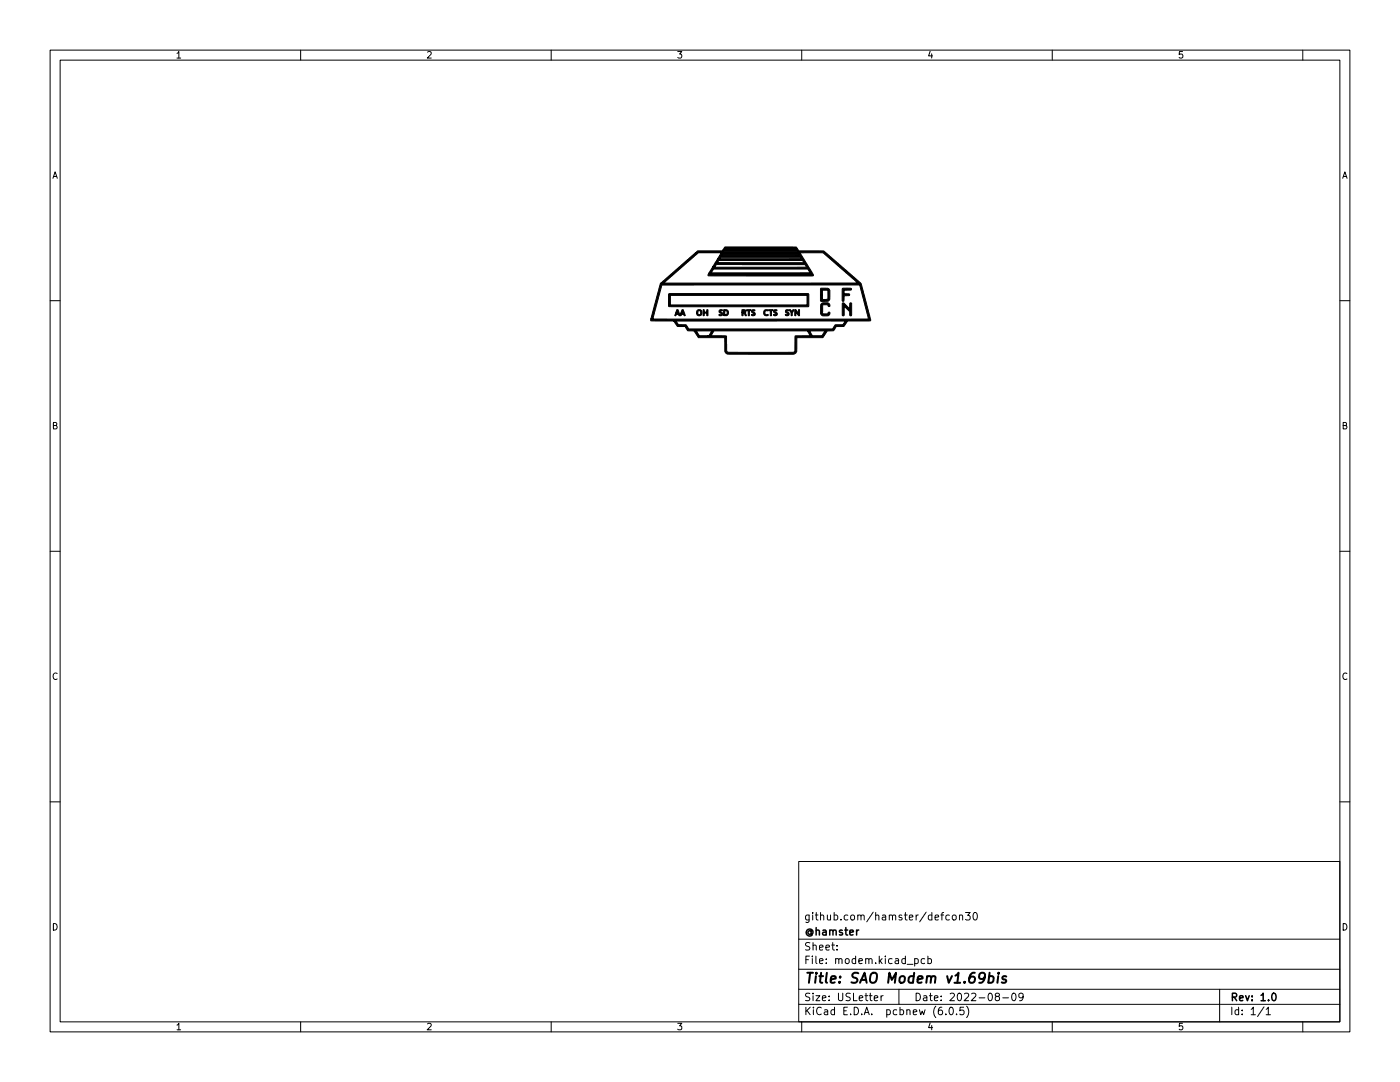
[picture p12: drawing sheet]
<svg xmlns="http://www.w3.org/2000/svg" width="279mm" height="216mm" viewBox="0 0 279 216" stroke-linecap="round" stroke-linejoin="round" font-family="sans-serif">
<g fill="none" stroke="#000" stroke-width=".2">
<path d="M10 10h259.4v195.9h-259.4zM12 12h255.4v191.9h-255.4zM60 10v2M110 10v2M160 10v2M210 10v2M260 10v2M10 60h2M267.4 60h2M10 110h2M267.4 110h2M10 160h2"/>
<path d="M267.4 160h2M159.4 171.9h108v32h-108zM159.4 197.4h108M159.4 193.4h108M159.4 187.4h108M167 189.4v.2M167 188.7v.1M174.5 199.2l.7-.2-.1-.3h-.4l-.2 .2v.7h.6M175.8 198.7v1M176.3 198.7l-.5 .3M179.4 197.4v3M182.5 191.4l.5-.1 .3 .3-.2 .6h-.6"/>
<path d="M182.5 191.3v1.5M184.5 191.4l-.4-.1-.3 .3 .2 .6h.5M185.2 191.4l.4-.1 .3 .3-.1 .6h-.6M185.2 190.8v1.5M189.5 182.6h-.5l-.2 .3 .1 .6h.6M190.2 182.6h.3l.3 .3v.4l-.3 .3-.3-.1-.2-.2zM191.5 182.7l.2-.1h.3l.1 1M191.5 182.6v1M192.7 182.1h.9l-.5 .5 .4 .2v.6l-.2 .2-.6-.2M194.4 182.2l.1-.1a.8 .8 0 0 1 .6 .7 .8 .8 0 0 1-.6 .8 1 1 0 0 1-.1-1.4zM198.9 198.8l-.3-.3 .1-.2 .2-.1h.4l.2 .3-.1 .2-.6 .2-.2 .2 .1 .4 .2 .2h.3l.3-.3v-.3l-.3-.3M200.1 199.1h1.2"/>
<path d="M202 198.3l.3-.1a.8 .8 0 0 1 .5 .7 .8 .8 0 0 1-.5 .8l-.3-.2-.1-.4zM204.2 198.8l-.3 .3h-.3l-.3-.3 .2-.6h.4l.2 .1a.99 .99 0 0 1-.3 1.4h-.3M243.4 197.4v6.5M60 203.9v2M110 203.9v2M159.4 200.4h108M160 203.9v2M188.8 202.3v.2M189.6 201h.2a.8 .8 0 0 1 .5 .7 .8 .8 0 0 1-.5 .8 1 1 0 0 1-.2-1.5zM190.9 202.3v.2M192.3 201h-.7l-.1 .7 .3-.2 .5 .1 .1 .2-.1 .5-.2 .2-.6-.2M192.9 200.8a1.72 1.72 0 0 1 0 2.2"/>
<path d="M210 203.9v2M252.3 200.9l-1.3 1.9M252.7 201.4l.4-.4v1.5M252.7 202.5h.8M260 203.9v2"/>
</g>
<path d="M254 198.2h.2a.8 .8 0 0 1 .5 .7 .8 .8 0 0 1-.5 .8 1 1 0 0 1-.2-1.5z" fill="none" stroke="#000" stroke-width=".3"/>
<path d="M197.4 194.9h.8l.1 .3-.1 .5a.66 .66 0 0 1-.9 .3M197.5 194.1l-.3 2M199.2 194.8l-.1 1.3M199.3 194.1v.2M200.8 194.9a.49 .49 0 0 0-.8 .3l.1 .1 .5 .1 .2 .3-.3 .4-.6-.1" fill="none" stroke="#000" stroke-width=".4"/>
<g fill="#000" stroke="#000" stroke-width=".2">
<path d="M163.8 57.6l.1-.1a1.75 1.75 0 0 1 1.7 .3v1.2a.81 .81 0 0 1-.1 .9 .81 .81 0 0 1-.9 .2l-.9-.1v-1.2h.4v.9h.3a.57 .57 0 0 0 .7 0 .57 .57 0 0 0 .1-.7l-.1-1.1h-1v.9h-.4zM168.1 57.5h1.4a.25 .25 0 0 1 .4 0 .25 .25 0 0 1 0 .4 .25 .25 0 0 1-.4 0h-1v.7h1l.1 .2-.1 .2h-1l-.1 1-.2 .1-.1-.1zM133.4 58.7l.1-.1h27.8l.1 .1v2.3l-.1 .2h-27.8l-.1-.4h27.7v-1.9h-27.3v1.9h-.4zM135.1 61.8h.2l.4 1.1 .2-.4h.5l-.2-.4-.1 .4h-.2l.2-.7h.3l.4 1.2h-.2l-.2-.3h-.4l-.1 .3h-.4a.35 .35 0 0 0-.3-.2 .35 .35 0 0 0-.3 .1l-.2 .1a.43 .43 0 0 1 .1-.5 .43 .43 0 0 1 .5 0l-.1-.4-.2 .4h-.2zM131.8 56.6l.1-.1h39.3l-6.9-6.1h-4.6l2.6 4.3-.1 .4-20.8-.1-.1-.1 .2-.5h20.2l-.5-.7h-18.8l-.5 .7h-.4l.7-1.1h18.8l-.3-.5h-17.7l-.4 .5h-.4l.6-.9h17.6l-.2-.4h-16.8l-.2 .4h-.4l.4-.8h16.7l-.1-.2h-16l-.1 .2h-.5l.4-.6h15.9l-.1-.2h-15.2l-.1 .2h-.5l.3-.6h-4.5l-6.9 6.1h-.6l7-6.1h20.3l-.1-.1-20.2 .1 .3-.3h5l.1-.2h14.6h-14.6l.4-.6h14.2l.5 .8h5l7.4 6.5 1.9 7v.4l-4.5 .1-.8 1-1.5 .1-.5 .8h-1.3l-.9 1.4h-5.2v2.7l-.3 .4-.3 .2h-13a.72 .72 0 0 1-.7-.6l-.1-2.7h-5.2l-.9-1.4h.5l.6 1h5.3l.1 2.3a.8 .8 0 0 0 .3 1h12.6a.53 .53 0 0 0 .7-.3l.2-3h2.9l-.6-1h.5l.5 1h1.9l.6-1h-22.1l-.6 1h-.6h.2l.5-1h-4.7l-.6-.8h-.7a.86 .86 0 0 1-1.2-.7l-.3-.4h.4l.5 .7h.2a1.68 1.68 0 0 1 1.4 .1l.5 .7h28.7l.5-.8h1.5l.5-.7h-34.2l-4.4-.1-.2-.1v-.3l43 .1a.24 .24 0 0 0 .3 0 .24 .24 0 0 0 .1-.3l-1.7-6.5h-39.5l-1.8 6.7h-.4zM139.2 61.9a.57 .57 0 0 1 .8 .1 .57 .57 0 0 1-.2 .8 .57 .57 0 0 1-.8-.2v-.2h.3a.34 .34 0 0 0 .4 .4 .34 .34 0 0 0 .1-.6 .3 .3 0 0 0-.4-.2 .3 .3 0 0 0-.1 .4h-.3zM140.3 61.8h.2l.1 .5h.4l.1-.5h.2v1.2h-.2l-.1-.5h-.4l-.1 .4-.2 .1zM143.6 61.9l.2-.1a.23 .23 0 0 1 .2-.1 .23 .23 0 0 1 .2 .3l-.5 .1a.47 .47 0 0 1 .5 .3 .47 .47 0 0 1-.1 .6l-.6-.1 .1-.2 .3 .1-.1-.3a.39 .39 0 0 1-.2-.6zM144.4 61.8a.64 .64 0 0 1 1 .6 .64 .64 0 0 1-1 .5v-.1a.48 .48 0 0 0 .7-.1 .48 .48 0 0 0-.2-.7h-.3v.8h-.2zM148.1 61.8a.46 .46 0 0 1 .6 0 .46 .46 0 0 1 .1 .7l.1 .5h-.1l-.4-.5-.1 .5-.2-.1a.4 .4 0 0 1 0-.5 .4 .4 0 0 1 .5-.1v-.2l-.3-.1v.3h-.2zM149 61.8h.9v.2h-.3v1h-.3v-1h-.3zM150 61.9a.32 .32 0 0 1 .4-.2 .32 .32 0 0 1 .2 .3h-.3v.2a.4 .4 0 0 1 .5 .3 .4 .4 0 0 1-.3 .5 .4 .4 0 0 1-.5-.2l.5-.1-.2-.2a.37 .37 0 0 1-.3-.6z"/>
<path d="M152.6 61.9l.5-.1 .2 .1v.1a.44 .44 0 0 0-.6 .4 .44 .44 0 0 0 .6 .4 .55 .55 0 0 1-.8 .1 .55 .55 0 0 1-.1-.8zM153.4 61.8h.9v.2h-.3v1h-.3v-1h-.3zM154.5 61.9l.1-.1a.23 .23 0 0 1 .3-.1 .23 .23 0 0 1 .2 .3l-.5 .1a.47 .47 0 0 1 .5 .3 .47 .47 0 0 1-.1 .6l-.7-.1 .1-.2 .4 .1-.1-.3a.39 .39 0 0 1-.2-.6zM156.8 61.9l.1-.1a.28 .28 0 0 1 .3-.1 .28 .28 0 0 1 .2 .3l-.4 .1a.57 .57 0 0 1 .4 .8l-.2 .1a.24 .24 0 0 1-.3 0 .24 .24 0 0 1-.1-.3 .24 .24 0 0 0 .3 .1 .24 .24 0 0 0 .1-.2l-.4-.3zM157.5 61.8h.3l.2 .4 .3-.4h.2l-.1 .1a1.05 1.05 0 0 0-.3 1h-.2a1.06 1.06 0 0 0-.3-1zM158.6 61.8h.2l.5 .8 .1-.8h.2v1.2h-.2l-.6-.8v.8h-.2zM163.9 60.6l.3-.2h1a.4 .4 0 0 1 .4 .3 .4 .4 0 0 1-.2 .5l-.2-.4-1 .1v1.6l.9 .1 .3-.3a.4 .4 0 0 1 .2 .5 .4 .4 0 0 1-.5 .2h-.7a.58 .58 0 0 1-.6-.4v-1.7zM168.1 60.5h.3l1.2 1.1v-1.1l.2-.1 .2 .1-.1 2.5-.3-.1v-.7l-1.1-1.1v1.8l-.2 .1-.2-.1z"/>
</g>
<text font-size="2.8" x="160.4" y="196.2">Title: SAO Modem v1.69bis</text>
<g font-size="2.1">
<text x="160.4" y="183.6">github.com/hamster/defcon30</text>
<text x="160.4" y="189.7">Sheet:</text>
<text x="160.4" y="186.7">@hamster</text>
<text x="160.4" y="192.4">File: modem.kicad_pcb</text>
<text x="160.4" y="202.5">KiCad E.D.A. pcbnew (6.0.5)</text>
<text x="160.4" y="199.7">Size: USLetter</text>
<text x="182.4" y="199.7">Date: 2022-08-09</text>
<text x="245.4" y="199.7">Rev: 1.0</text>
<text x="245.4" y="202.5">Id: 1/1</text>
</g>
<g font-size="1.8">
<text x="35" y="11.6">1</text>
<text x="85" y="11.6">2</text>
<text x="135" y="11.6">3</text>
<text x="185" y="11.6">4</text>
<text x="235" y="11.6">5</text>
<text x="10.3" y="35.6">A</text>
<text x="267.7" y="35.6">A</text>
<text x="10.3" y="85.7">B</text>
<text x="267.7" y="85.7">B</text>
<text x="10.3" y="135.6">C</text>
<text x="267.7" y="135.6">C</text>
<text x="10.3" y="185.7">D</text>
<text x="267.7" y="185.7">D</text>
<text x="35" y="205.6">1</text>
<text x="85" y="205.6">2</text>
<text x="135" y="205.6">3</text>
<text x="185" y="205.6">4</text>
<text x="235" y="205.6">5</text>
</g>
</svg>
